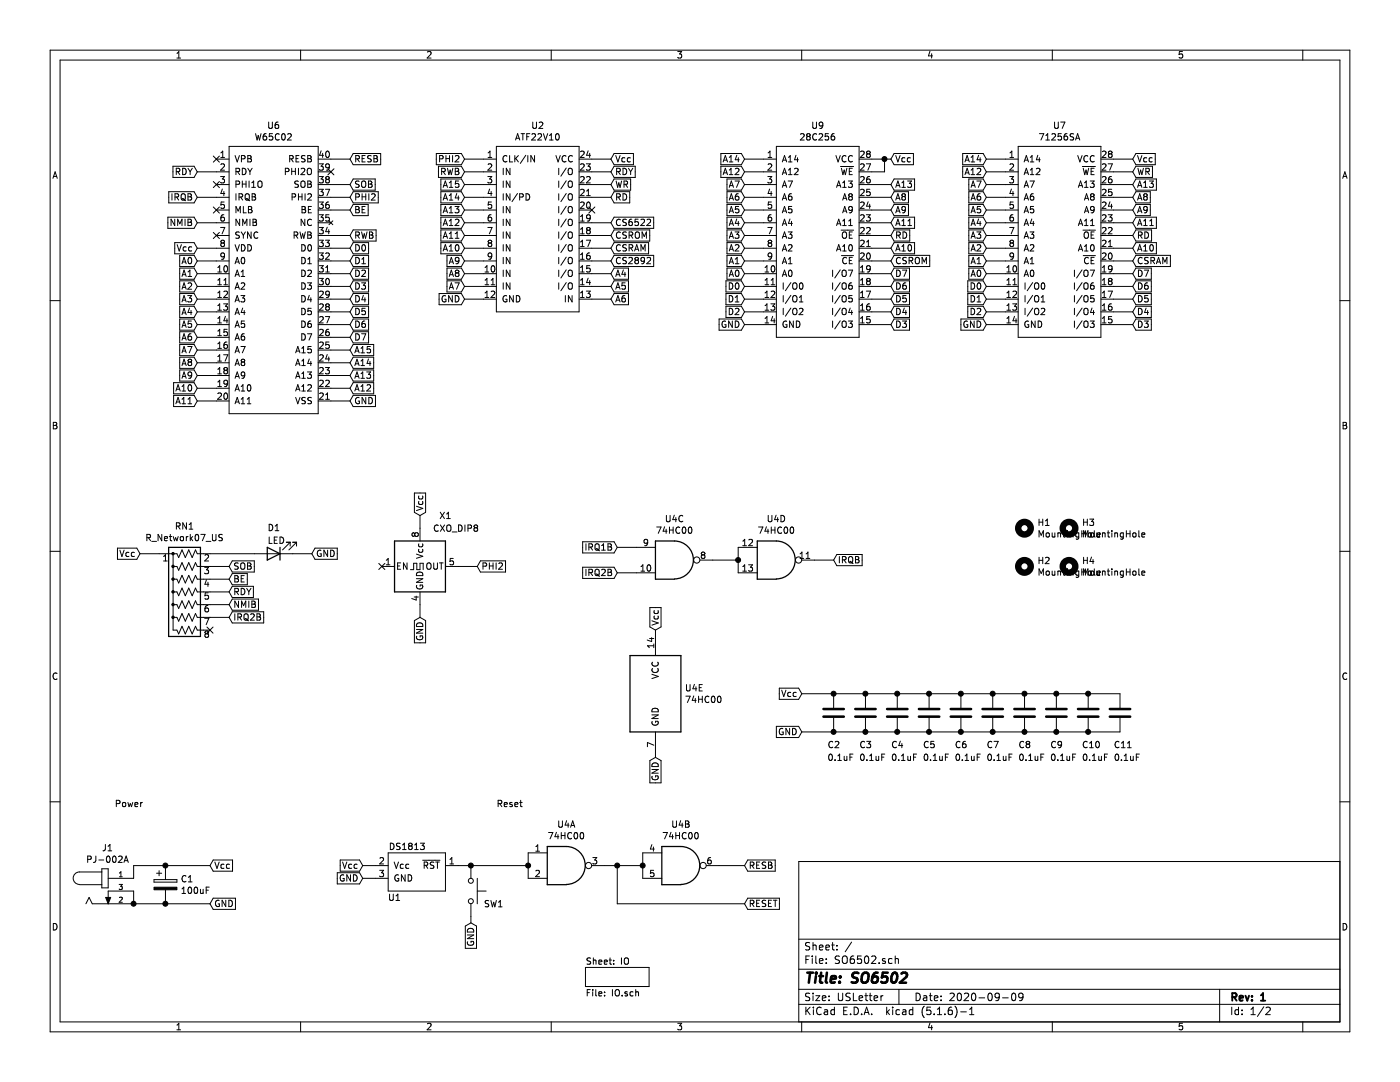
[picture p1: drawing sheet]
EESchema Schematic File Version 4
EELAYER 30 0
EELAYER END
$Descr USLetter 11000 8500
encoding utf-8
Sheet 1 2
Title "SO6502"
Date "2020-09-09"
Rev "1"
Comp ""
Comment1 ""
Comment2 ""
Comment3 ""
Comment4 ""
$EndDescr
$Comp
L PJ-002A:PJ-002A J1
U 1 1
P 850 7000
F 0 "J1" H 845 7340 50  0000 C CNN
F 1 "PJ-002A" H 845 7249 50  0000 C CNN
F 2 "SO6502:CUI_PJ-002A" H 850 7000 50  0001 L BNN
F 3 "Manufacturer recommendations" H 850 7000 50  0001 L BNN
F 4 "CUI INC" H 850 7000 50  0001 L BNN "Field4"
	1    850  7000
	1    0    0    -1  
$EndComp
$Comp
L Device:CP C1
U 1 1
P 1300 6950
F 0 "C1" H 1418 6996 50  0000 L CNN
F 1 "100uF" H 1418 6905 50  0000 L CNN
F 2 "Capacitor_THT:CP_Radial_D6.3mm_P2.50mm" H 1338 6800 50  0001 C CNN
F 3 "~" H 1300 6950 50  0001 C CNN
	1    1300 6950
	1    0    0    -1  
$EndComp
Text Notes 900  6350 0    50   ~ 0
Power
$Comp
L SO6502:DS1813 U1
U 1 1
P 3300 6850
F 0 "U1" H 3100 6650 50  0000 C CNN
F 1 "DS1813" H 3200 7050 50  0000 C CNN
F 2 "Package_TO_SOT_THT:TO-92_Inline_Wide" H 3550 7800 50  0001 C CNN
F 3 "" H 3550 7800 50  0001 C CNN
	1    3300 6850
	1    0    0    -1  
$EndComp
Text Notes 3900 6350 0    50   ~ 0
Reset
$Comp
L Switch:SW_Push SW1
U 1 1
P 3700 7000
F 0 "SW1" V 3800 7100 50  0000 L CNN
F 1 "SW_Push" V 3745 7148 50  0001 L CNN
F 2 "Button_Switch_THT:SW_PUSH_6mm" H 3700 7200 50  0001 C CNN
F 3 "~" H 3700 7200 50  0001 C CNN
	1    3700 7000
	0    1    1    0   
$EndComp
Wire Wire Line
	3600 6800 3700 6800
Connection ~ 3700 6800
$Comp
L 74xx:74HC00 U4
U 1 1
P 4450 6800
F 0 "U4" H 4450 7125 50  0000 C CNN
F 1 "74HC00" H 4450 7034 50  0000 C CNN
F 2 "Package_DIP:DIP-14_W7.62mm_Socket" H 4450 6800 50  0001 C CNN
F 3 "http://www.ti.com/lit/gpn/sn74hc00" H 4450 6800 50  0001 C CNN
	1    4450 6800
	1    0    0    -1  
$EndComp
Wire Wire Line
	3700 6800 4150 6800
Wire Wire Line
	4150 6700 4150 6800
Connection ~ 4150 6800
Wire Wire Line
	4150 6800 4150 6900
$Comp
L 74xx:74HC00 U4
U 2 1
P 5350 6800
F 0 "U4" H 5350 7125 50  0000 C CNN
F 1 "74HC00" H 5350 7034 50  0000 C CNN
F 2 "Package_DIP:DIP-14_W7.62mm_Socket" H 5350 6800 50  0001 C CNN
F 3 "http://www.ti.com/lit/gpn/sn74hc00" H 5350 6800 50  0001 C CNN
	2    5350 6800
	1    0    0    -1  
$EndComp
Wire Wire Line
	4750 6800 4850 6800
Wire Wire Line
	5050 6700 5050 6800
Connection ~ 5050 6800
Wire Wire Line
	5050 6800 5050 6900
Text GLabel 5850 6800 2    50   Input ~ 0
RESB
Wire Wire Line
	5650 6800 5850 6800
Text GLabel 5850 7100 2    50   Input ~ 0
RESET
Wire Wire Line
	4850 6800 4850 7100
Wire Wire Line
	4850 7100 5850 7100
Connection ~ 4850 6800
Wire Wire Line
	4850 6800 5050 6800
$Comp
L SO6502:W65C02 U6
U 1 1
P 2150 2150
F 0 "U6" H 2150 3315 50  0000 C CNN
F 1 "W65C02" H 2150 3224 50  0000 C CNN
F 2 "Package_DIP:DIP-40_W15.24mm_Socket" H 1900 3200 50  0001 C CNN
F 3 "" H 1900 3200 50  0001 C CNN
	1    2150 2150
	1    0    0    -1  
$EndComp
NoConn ~ 1700 1250
Text GLabel 1550 1350 0    50   Input ~ 0
RDY
NoConn ~ 1700 1450
Text GLabel 1550 1550 0    50   Input ~ 0
IRQB
NoConn ~ 1700 1650
NoConn ~ 1700 1850
Text GLabel 1550 2050 0    50   Input ~ 0
A0
Text GLabel 1550 2150 0    50   Input ~ 0
A1
Text GLabel 1550 2250 0    50   Input ~ 0
A2
Text GLabel 1550 2350 0    50   Input ~ 0
A3
Text GLabel 1550 2450 0    50   Input ~ 0
A4
Text GLabel 1550 2550 0    50   Input ~ 0
A5
Text GLabel 1550 2650 0    50   Input ~ 0
A6
Text GLabel 1550 2750 0    50   Input ~ 0
A7
Text GLabel 1550 2850 0    50   Input ~ 0
A8
Text GLabel 1550 2950 0    50   Input ~ 0
A9
Text GLabel 1550 3050 0    50   Input ~ 0
A10
Text GLabel 1550 3150 0    50   Input ~ 0
A11
Text GLabel 2750 3050 2    50   Input ~ 0
A12
Text GLabel 2750 2950 2    50   Input ~ 0
A13
Text GLabel 2750 2850 2    50   Input ~ 0
A14
Text GLabel 2750 2750 2    50   Input ~ 0
A15
Text GLabel 2750 1950 2    50   Input ~ 0
D0
Text GLabel 2750 2050 2    50   Input ~ 0
D1
Text GLabel 2750 2150 2    50   Input ~ 0
D2
Text GLabel 2750 2250 2    50   Input ~ 0
D3
Text GLabel 2750 2350 2    50   Input ~ 0
D4
Text GLabel 2750 2450 2    50   Input ~ 0
D5
Text GLabel 2750 2550 2    50   Input ~ 0
D6
Text GLabel 2750 2650 2    50   Input ~ 0
D7
Wire Wire Line
	2600 3050 2750 3050
Wire Wire Line
	2600 2950 2750 2950
Wire Wire Line
	2600 2850 2750 2850
Wire Wire Line
	2600 1950 2750 1950
Wire Wire Line
	2600 2050 2750 2050
Wire Wire Line
	2600 2150 2750 2150
Wire Wire Line
	2600 2250 2750 2250
Wire Wire Line
	2600 2350 2750 2350
Wire Wire Line
	2600 2450 2750 2450
Wire Wire Line
	2600 2550 2750 2550
Wire Wire Line
	2600 2650 2750 2650
Wire Wire Line
	2600 2750 2750 2750
Wire Wire Line
	1550 2050 1700 2050
Wire Wire Line
	1550 2150 1700 2150
Wire Wire Line
	1550 2250 1700 2250
Wire Wire Line
	1550 2350 1700 2350
Wire Wire Line
	1550 2450 1700 2450
Wire Wire Line
	1550 2550 1700 2550
Wire Wire Line
	1550 2650 1700 2650
Wire Wire Line
	1550 2750 1700 2750
Wire Wire Line
	1550 2850 1700 2850
Wire Wire Line
	1550 2950 1700 2950
Wire Wire Line
	1550 3050 1700 3050
Wire Wire Line
	1550 3150 1700 3150
Text GLabel 2750 1250 2    50   Input ~ 0
RESB
NoConn ~ 2600 1350
Text GLabel 2750 1550 2    50   Input ~ 0
PHI2
Text GLabel 2750 1850 2    50   Input ~ 0
RWB
Wire Wire Line
	2600 1850 2750 1850
Wire Wire Line
	2600 1550 2750 1550
Wire Wire Line
	2600 1250 2750 1250
Wire Wire Line
	1550 1350 1700 1350
Wire Wire Line
	1550 1550 1700 1550
Text GLabel 2750 1450 2    50   Input ~ 0
SOB
Text GLabel 2750 1650 2    50   Input ~ 0
BE
Text GLabel 1550 1750 0    50   Input ~ 0
NMIB
Wire Wire Line
	1550 1750 1700 1750
Wire Wire Line
	2600 1450 2750 1450
Wire Wire Line
	2600 1650 2750 1650
$Comp
L Device:R_Network07_US RN1
U 1 1
P 1450 4650
F 0 "RN1" V 933 4650 50  0000 C CNN
F 1 "R_Network07_US" V 1024 4650 50  0000 C CNN
F 2 "Resistor_THT:R_Array_SIP8" V 1925 4650 50  0001 C CNN
F 3 "http://www.vishay.com/docs/31509/csc.pdf" H 1450 4650 50  0001 C CNN
	1    1450 4650
	0    -1   1    0   
$EndComp
Text GLabel 1800 4750 2    50   Input ~ 0
NMIB
Text GLabel 1800 4550 2    50   Input ~ 0
BE
Text GLabel 1800 4450 2    50   Input ~ 0
SOB
Text GLabel 1800 4650 2    50   Input ~ 0
RDY
Wire Wire Line
	1650 4450 1800 4450
Wire Wire Line
	1650 4550 1800 4550
Wire Wire Line
	1650 4650 1800 4650
Wire Wire Line
	1650 4750 1800 4750
Wire Wire Line
	1650 4850 1800 4850
$Comp
L Device:LED D1
U 1 1
P 2150 4350
F 0 "D1" H 2200 4150 50  0000 R CNN
F 1 "LED" H 2200 4250 50  0000 R CNN
F 2 "LED_THT:LED_D5.0mm" H 2150 4350 50  0001 C CNN
F 3 "~" H 2150 4350 50  0001 C CNN
	1    2150 4350
	-1   0    0    1   
$EndComp
$Comp
L Oscillator:CXO_DIP8 X1
U 1 1
P 3300 4450
F 0 "X1" H 3450 4850 50  0000 L CNN
F 1 "CXO_DIP8" H 3400 4750 50  0000 L CNN
F 2 "Oscillator:Oscillator_DIP-8" H 3750 4100 50  0001 C CNN
F 3 "http://cdn-reichelt.de/documents/datenblatt/B400/OSZI.pdf" H 3200 4450 50  0001 C CNN
	1    3300 4450
	1    0    0    -1  
$EndComp
NoConn ~ 3000 4450
Wire Wire Line
	3300 4750 3300 4850
Text GLabel 3750 4450 2    50   Input ~ 0
PHI2
Wire Wire Line
	3750 4450 3600 4450
Text GLabel 1800 4850 2    50   Input ~ 0
IRQ2B
$Comp
L SO6502:28C256 U9
U 1 1
P 6400 1850
F 0 "U9" H 6425 2715 50  0000 C CNN
F 1 "28C256" H 6425 2624 50  0000 C CNN
F 2 "Package_DIP:DIP-28_W15.24mm_Socket" H 6300 2700 50  0001 C CNN
F 3 "" H 6300 2700 50  0001 C CNN
	1    6400 1850
	1    0    0    -1  
$EndComp
Wire Wire Line
	6850 1250 6950 1250
Wire Wire Line
	6000 2550 5850 2550
Text GLabel 5850 1250 0    50   Input ~ 0
A14
Text GLabel 5850 1350 0    50   Input ~ 0
A12
Text GLabel 5850 1450 0    50   Input ~ 0
A7
Text GLabel 5850 2150 0    50   Input ~ 0
A0
Text GLabel 5850 2050 0    50   Input ~ 0
A1
Text GLabel 5850 1950 0    50   Input ~ 0
A2
Text GLabel 5850 1850 0    50   Input ~ 0
A3
Text GLabel 5850 1750 0    50   Input ~ 0
A4
Text GLabel 5850 1650 0    50   Input ~ 0
A5
Text GLabel 5850 1550 0    50   Input ~ 0
A6
Text GLabel 5850 2250 0    50   Input ~ 0
D0
Text GLabel 5850 2350 0    50   Input ~ 0
D1
Text GLabel 5850 2450 0    50   Input ~ 0
D2
Text GLabel 7000 2550 2    50   Input ~ 0
D3
Text GLabel 7000 2450 2    50   Input ~ 0
D4
Text GLabel 7000 2350 2    50   Input ~ 0
D5
Text GLabel 7000 2250 2    50   Input ~ 0
D6
Text GLabel 7000 2150 2    50   Input ~ 0
D7
Wire Wire Line
	5850 1250 6000 1250
Wire Wire Line
	5850 1350 6000 1350
Wire Wire Line
	5850 1450 6000 1450
Wire Wire Line
	5850 1550 6000 1550
Wire Wire Line
	5850 1650 6000 1650
Wire Wire Line
	5850 1750 6000 1750
Wire Wire Line
	5850 1850 6000 1850
Wire Wire Line
	5850 1950 6000 1950
Wire Wire Line
	5850 2050 6000 2050
Wire Wire Line
	5850 2150 6000 2150
Wire Wire Line
	5850 2250 6000 2250
Wire Wire Line
	5850 2350 6000 2350
Wire Wire Line
	5850 2450 6000 2450
Wire Wire Line
	6850 2150 7000 2150
Wire Wire Line
	6850 2250 7000 2250
Wire Wire Line
	6850 2350 7000 2350
Wire Wire Line
	6850 2450 7000 2450
Wire Wire Line
	6850 2550 7000 2550
Text GLabel 7000 1450 2    50   Input ~ 0
A13
Text GLabel 7000 1550 2    50   Input ~ 0
A8
Text GLabel 7000 1650 2    50   Input ~ 0
A9
Text GLabel 7000 1950 2    50   Input ~ 0
A10
Text GLabel 7000 1750 2    50   Input ~ 0
A11
Wire Wire Line
	6850 1450 7000 1450
Wire Wire Line
	6850 1550 7000 1550
Wire Wire Line
	6850 1650 7000 1650
Wire Wire Line
	6850 1750 7000 1750
Wire Wire Line
	6850 1950 7000 1950
Text GLabel 7000 2050 2    50   Input ~ 0
CSROM
Wire Wire Line
	6850 2050 7000 2050
Text GLabel 7000 1850 2    50   Input ~ 0
RD
Wire Wire Line
	6850 1850 7000 1850
$Comp
L SO6502:71256SA U7
U 1 1
P 8300 1850
F 0 "U7" H 8325 2715 50  0000 C CNN
F 1 "71256SA" H 8325 2624 50  0000 C CNN
F 2 "Package_DIP:DIP-28_W7.62mm_Socket" H 8200 2700 50  0001 C CNN
F 3 "" H 8200 2700 50  0001 C CNN
	1    8300 1850
	1    0    0    -1  
$EndComp
Wire Wire Line
	8750 1250 8900 1250
Text GLabel 8900 2550 2    50   Input ~ 0
D3
Text GLabel 8900 2450 2    50   Input ~ 0
D4
Text GLabel 8900 2350 2    50   Input ~ 0
D5
Text GLabel 8900 2250 2    50   Input ~ 0
D6
Text GLabel 8900 2150 2    50   Input ~ 0
D7
Wire Wire Line
	8750 2150 8900 2150
Wire Wire Line
	8750 2250 8900 2250
Wire Wire Line
	8750 2350 8900 2350
Wire Wire Line
	8750 2450 8900 2450
Wire Wire Line
	8750 2550 8900 2550
Text GLabel 8900 1450 2    50   Input ~ 0
A13
Text GLabel 8900 1550 2    50   Input ~ 0
A8
Text GLabel 8900 1650 2    50   Input ~ 0
A9
Text GLabel 8900 1950 2    50   Input ~ 0
A10
Text GLabel 8900 1750 2    50   Input ~ 0
A11
Wire Wire Line
	8750 1450 8900 1450
Wire Wire Line
	8750 1550 8900 1550
Wire Wire Line
	8750 1650 8900 1650
Wire Wire Line
	8750 1750 8900 1750
Wire Wire Line
	8750 1950 8900 1950
Text GLabel 8900 2050 2    50   Input ~ 0
CSRAM
Wire Wire Line
	8750 2050 8900 2050
Text GLabel 8900 1850 2    50   Input ~ 0
RD
Wire Wire Line
	8750 1850 8900 1850
Wire Wire Line
	7900 2550 7750 2550
Text GLabel 7750 1250 0    50   Input ~ 0
A14
Text GLabel 7750 1350 0    50   Input ~ 0
A12
Text GLabel 7750 1450 0    50   Input ~ 0
A7
Text GLabel 7750 2150 0    50   Input ~ 0
A0
Text GLabel 7750 2050 0    50   Input ~ 0
A1
Text GLabel 7750 1950 0    50   Input ~ 0
A2
Text GLabel 7750 1850 0    50   Input ~ 0
A3
Text GLabel 7750 1750 0    50   Input ~ 0
A4
Text GLabel 7750 1650 0    50   Input ~ 0
A5
Text GLabel 7750 1550 0    50   Input ~ 0
A6
Text GLabel 7750 2250 0    50   Input ~ 0
D0
Text GLabel 7750 2350 0    50   Input ~ 0
D1
Text GLabel 7750 2450 0    50   Input ~ 0
D2
Wire Wire Line
	7750 1250 7900 1250
Wire Wire Line
	7750 1350 7900 1350
Wire Wire Line
	7750 1450 7900 1450
Wire Wire Line
	7750 1550 7900 1550
Wire Wire Line
	7750 1650 7900 1650
Wire Wire Line
	7750 1750 7900 1750
Wire Wire Line
	7750 1850 7900 1850
Wire Wire Line
	7750 1950 7900 1950
Wire Wire Line
	7750 2050 7900 2050
Wire Wire Line
	7750 2150 7900 2150
Wire Wire Line
	7750 2250 7900 2250
Wire Wire Line
	7750 2350 7900 2350
Wire Wire Line
	7750 2450 7900 2450
Text GLabel 8900 1350 2    50   Input ~ 0
WR
Wire Wire Line
	8750 1350 8900 1350
$Comp
L SO6502:ATF22V10 U2
U 1 1
P 4200 1800
F 0 "U2" H 4225 2615 50  0000 C CNN
F 1 "ATF22V10" H 4225 2524 50  0000 C CNN
F 2 "Package_DIP:DIP-24_W7.62mm_Socket" H 3900 2450 50  0001 C CNN
F 3 "" H 3900 2450 50  0001 C CNN
	1    4200 1800
	1    0    0    -1  
$EndComp
Text GLabel 3650 1250 0    50   Input ~ 0
PHI2
Text GLabel 3650 1350 0    50   Input ~ 0
RWB
Text GLabel 4800 2150 2    50   Input ~ 0
A4
Text GLabel 4800 2250 2    50   Input ~ 0
A5
Text GLabel 4800 2350 2    50   Input ~ 0
A6
Text GLabel 3650 2250 0    50   Input ~ 0
A7
Text GLabel 3650 2150 0    50   Input ~ 0
A8
Text GLabel 3650 2050 0    50   Input ~ 0
A9
Text GLabel 3650 1950 0    50   Input ~ 0
A10
Text GLabel 3650 1850 0    50   Input ~ 0
A11
Text GLabel 3650 1750 0    50   Input ~ 0
A12
Text GLabel 3650 1650 0    50   Input ~ 0
A13
Text GLabel 3650 1550 0    50   Input ~ 0
A14
Text GLabel 3650 1450 0    50   Input ~ 0
A15
Wire Wire Line
	4650 1250 4800 1250
Wire Wire Line
	3650 1250 3800 1250
Wire Wire Line
	3650 1350 3800 1350
Wire Wire Line
	3650 1450 3800 1450
Wire Wire Line
	3650 1550 3800 1550
Wire Wire Line
	3650 1650 3800 1650
Wire Wire Line
	3650 1750 3800 1750
Wire Wire Line
	3650 1850 3800 1850
Wire Wire Line
	3650 1950 3800 1950
Wire Wire Line
	3650 2050 3800 2050
Wire Wire Line
	3650 2150 3800 2150
Wire Wire Line
	3650 2250 3800 2250
Text GLabel 4800 1950 2    50   Input ~ 0
CSRAM
Text GLabel 4800 2050 2    50   Input ~ 0
CS2892
Text GLabel 4800 1750 2    50   Input ~ 0
CS6522
Text GLabel 4800 1850 2    50   Input ~ 0
CSROM
NoConn ~ 4650 1650
Text GLabel 4800 1550 2    50   Input ~ 0
RD
Text GLabel 4800 1450 2    50   Input ~ 0
WR
Text GLabel 4800 1350 2    50   Input ~ 0
RDY
Wire Wire Line
	4650 1350 4800 1350
Wire Wire Line
	4650 1450 4800 1450
Wire Wire Line
	4650 1550 4800 1550
Wire Wire Line
	4650 1750 4800 1750
Wire Wire Line
	4650 1850 4800 1850
Wire Wire Line
	4650 1950 4800 1950
Wire Wire Line
	4650 2050 4800 2050
Wire Wire Line
	4650 2150 4800 2150
Wire Wire Line
	4650 2250 4800 2250
Wire Wire Line
	4650 2350 4800 2350
$Sheet
S 4600 7600 500  150 
U 5F9DB731
F0 "IO" 50
F1 "IO.sch" 50
$EndSheet
$Comp
L 74xx:74HC00 U4
U 4 1
P 6100 4400
F 0 "U4" H 6100 4725 50  0000 C CNN
F 1 "74HC00" H 6100 4634 50  0000 C CNN
F 2 "Package_DIP:DIP-14_W7.62mm_Socket" H 6100 4400 50  0001 C CNN
F 3 "http://www.ti.com/lit/gpn/sn74hc00" H 6100 4400 50  0001 C CNN
	4    6100 4400
	1    0    0    -1  
$EndComp
Text GLabel 4850 4300 0    50   Input ~ 0
IRQ1B
Text GLabel 4850 4500 0    50   Input ~ 0
IRQ2B
Wire Wire Line
	4850 4300 5000 4300
Wire Wire Line
	4850 4500 5000 4500
$Comp
L 74xx:74HC00 U4
U 3 1
P 5300 4400
F 0 "U4" H 5300 4725 50  0000 C CNN
F 1 "74HC00" H 5300 4634 50  0000 C CNN
F 2 "Package_DIP:DIP-14_W7.62mm_Socket" H 5300 4400 50  0001 C CNN
F 3 "http://www.ti.com/lit/gpn/sn74hc00" H 5300 4400 50  0001 C CNN
	3    5300 4400
	1    0    0    -1  
$EndComp
Wire Wire Line
	5600 4400 5800 4400
Wire Wire Line
	5800 4400 5800 4300
Wire Wire Line
	5800 4500 5800 4400
Connection ~ 5800 4400
Text GLabel 6550 4400 2    50   Input ~ 0
IRQB
Wire Wire Line
	6400 4400 6550 4400
$Comp
L 74xx:74HC00 U4
U 5 1
P 5150 5450
F 0 "U4" H 5380 5496 50  0000 L CNN
F 1 "74HC00" H 5380 5405 50  0000 L CNN
F 2 "Package_DIP:DIP-14_W7.62mm_Socket" H 5150 5450 50  0001 C CNN
F 3 "http://www.ti.com/lit/gpn/sn74hc00" H 5150 5450 50  0001 C CNN
	5    5150 5450
	1    0    0    -1  
$EndComp
$Comp
L Device:C C9
U 1 1
P 8300 5600
F 0 "C9" H 8250 5350 50  0000 L CNN
F 1 "0.1uF" H 8250 5250 50  0000 L CNN
F 2 "Capacitor_THT:C_Disc_D5.0mm_W2.5mm_P2.50mm" H 8338 5450 50  0001 C CNN
F 3 "~" H 8300 5600 50  0001 C CNN
	1    8300 5600
	1    0    0    -1  
$EndComp
$Comp
L Device:C C11
U 1 1
P 8800 5600
F 0 "C11" H 8750 5350 50  0000 L CNN
F 1 "0.1uF" H 8750 5250 50  0000 L CNN
F 2 "Capacitor_THT:C_Disc_D5.0mm_W2.5mm_P2.50mm" H 8838 5450 50  0001 C CNN
F 3 "~" H 8800 5600 50  0001 C CNN
	1    8800 5600
	1    0    0    -1  
$EndComp
$Comp
L Device:C C5
U 1 1
P 7300 5600
F 0 "C5" H 7250 5350 50  0000 L CNN
F 1 "0.1uF" H 7250 5250 50  0000 L CNN
F 2 "Capacitor_THT:C_Disc_D5.0mm_W2.5mm_P2.50mm" H 7338 5450 50  0001 C CNN
F 3 "~" H 7300 5600 50  0001 C CNN
	1    7300 5600
	1    0    0    -1  
$EndComp
$Comp
L Device:C C2
U 1 1
P 6550 5600
F 0 "C2" H 6500 5350 50  0000 L CNN
F 1 "0.1uF" H 6500 5250 50  0000 L CNN
F 2 "Capacitor_THT:C_Disc_D5.0mm_W2.5mm_P2.50mm" H 6588 5450 50  0001 C CNN
F 3 "~" H 6550 5600 50  0001 C CNN
	1    6550 5600
	1    0    0    -1  
$EndComp
Wire Wire Line
	6300 5450 6550 5450
Connection ~ 6550 5450
Wire Wire Line
	6550 5450 6800 5450
Connection ~ 6800 5450
Wire Wire Line
	6800 5450 7050 5450
Connection ~ 7050 5450
Wire Wire Line
	7050 5450 7300 5450
Wire Wire Line
	6300 5750 6550 5750
Connection ~ 6550 5750
Wire Wire Line
	6550 5750 6800 5750
Connection ~ 6800 5750
Wire Wire Line
	6800 5750 7050 5750
Connection ~ 7050 5750
Wire Wire Line
	7050 5750 7300 5750
$Comp
L Device:C C3
U 1 1
P 6800 5600
F 0 "C3" H 6750 5350 50  0000 L CNN
F 1 "0.1uF" H 6750 5250 50  0000 L CNN
F 2 "Capacitor_THT:C_Disc_D5.0mm_W2.5mm_P2.50mm" H 6838 5450 50  0001 C CNN
F 3 "~" H 6800 5600 50  0001 C CNN
	1    6800 5600
	1    0    0    -1  
$EndComp
$Comp
L Device:C C6
U 1 1
P 7550 5600
F 0 "C6" H 7500 5350 50  0000 L CNN
F 1 "0.1uF" H 7500 5250 50  0000 L CNN
F 2 "Capacitor_THT:C_Disc_D5.0mm_W2.5mm_P2.50mm" H 7588 5450 50  0001 C CNN
F 3 "~" H 7550 5600 50  0001 C CNN
	1    7550 5600
	1    0    0    -1  
$EndComp
$Comp
L Device:C C7
U 1 1
P 7800 5600
F 0 "C7" H 7750 5350 50  0000 L CNN
F 1 "0.1uF" H 7750 5250 50  0000 L CNN
F 2 "Capacitor_THT:C_Disc_D5.0mm_W2.5mm_P2.50mm" H 7838 5450 50  0001 C CNN
F 3 "~" H 7800 5600 50  0001 C CNN
	1    7800 5600
	1    0    0    -1  
$EndComp
Wire Wire Line
	7300 5450 7550 5450
Connection ~ 7300 5450
Connection ~ 7550 5450
Connection ~ 7800 5450
Wire Wire Line
	7800 5450 8050 5450
Wire Wire Line
	7300 5750 7550 5750
Connection ~ 7300 5750
Connection ~ 7550 5750
Connection ~ 7800 5750
Wire Wire Line
	7800 5750 8050 5750
$Comp
L Device:C C10
U 1 1
P 8550 5600
F 0 "C10" H 8500 5350 50  0000 L CNN
F 1 "0.1uF" H 8500 5250 50  0000 L CNN
F 2 "Capacitor_THT:C_Disc_D5.0mm_W2.5mm_P2.50mm" H 8588 5450 50  0001 C CNN
F 3 "~" H 8550 5600 50  0001 C CNN
	1    8550 5600
	1    0    0    -1  
$EndComp
Wire Wire Line
	8050 5450 8300 5450
Connection ~ 8050 5450
Wire Wire Line
	8050 5750 8300 5750
Connection ~ 8050 5750
$Comp
L Device:C C8
U 1 1
P 8050 5600
F 0 "C8" H 8000 5350 50  0000 L CNN
F 1 "0.1uF" H 8000 5250 50  0000 L CNN
F 2 "Capacitor_THT:C_Disc_D5.0mm_W2.5mm_P2.50mm" H 8088 5450 50  0001 C CNN
F 3 "~" H 8050 5600 50  0001 C CNN
	1    8050 5600
	1    0    0    -1  
$EndComp
Wire Wire Line
	8300 5450 8550 5450
Connection ~ 8300 5450
Wire Wire Line
	8300 5750 8550 5750
Connection ~ 8300 5750
$Comp
L Mechanical:MountingHole H1
U 1 1
P 8050 4150
F 0 "H1" H 8150 4196 50  0000 L CNN
F 1 "MountingHole" H 8150 4105 50  0000 L CNN
F 2 "MountingHole:MountingHole_2.1mm" H 8050 4150 50  0001 C CNN
F 3 "~" H 8050 4150 50  0001 C CNN
	1    8050 4150
	1    0    0    -1  
$EndComp
$Comp
L Mechanical:MountingHole H3
U 1 1
P 8400 4150
F 0 "H3" H 8500 4196 50  0000 L CNN
F 1 "MountingHole" H 8500 4105 50  0000 L CNN
F 2 "MountingHole:MountingHole_2.1mm" H 8400 4150 50  0001 C CNN
F 3 "~" H 8400 4150 50  0001 C CNN
	1    8400 4150
	1    0    0    -1  
$EndComp
$Comp
L Mechanical:MountingHole H2
U 1 1
P 8050 4450
F 0 "H2" H 8150 4496 50  0000 L CNN
F 1 "MountingHole" H 8150 4405 50  0000 L CNN
F 2 "MountingHole:MountingHole_2.1mm" H 8050 4450 50  0001 C CNN
F 3 "~" H 8050 4450 50  0001 C CNN
	1    8050 4450
	1    0    0    -1  
$EndComp
$Comp
L Mechanical:MountingHole H4
U 1 1
P 8400 4450
F 0 "H4" H 8500 4496 50  0000 L CNN
F 1 "MountingHole" H 8500 4405 50  0000 L CNN
F 2 "MountingHole:MountingHole_2.1mm" H 8400 4450 50  0001 C CNN
F 3 "~" H 8400 4450 50  0001 C CNN
	1    8400 4450
	1    0    0    -1  
$EndComp
$Comp
L Device:C C4
U 1 1
P 7050 5600
F 0 "C4" H 7000 5350 50  0000 L CNN
F 1 "0.1uF" H 7000 5250 50  0000 L CNN
F 2 "Capacitor_THT:C_Disc_D5.0mm_W2.5mm_P2.50mm" H 7088 5450 50  0001 C CNN
F 3 "~" H 7050 5600 50  0001 C CNN
	1    7050 5600
	1    0    0    -1  
$EndComp
Wire Wire Line
	8550 5450 8800 5450
Connection ~ 8550 5450
Wire Wire Line
	8550 5750 8800 5750
Connection ~ 8550 5750
Text GLabel 1650 6800 2    50   Input ~ 0
Vcc
Wire Wire Line
	1650 6800 1300 6800
Connection ~ 1300 6800
Text GLabel 1650 7100 2    50   Input ~ 0
GND
Wire Wire Line
	1650 7100 1300 7100
Connection ~ 1300 7100
Wire Wire Line
	1050 7100 1300 7100
Wire Wire Line
	1050 7000 1050 7100
Connection ~ 1050 7100
Wire Wire Line
	1050 6900 1050 6800
Wire Wire Line
	1050 6800 1300 6800
Text GLabel 2850 6800 0    50   Input ~ 0
Vcc
Text GLabel 2850 6900 0    50   Input ~ 0
GND
Wire Wire Line
	2850 6900 2950 6900
Wire Wire Line
	2850 6800 2950 6800
Text GLabel 3700 7250 3    50   Input ~ 0
GND
Wire Wire Line
	3700 7250 3700 7200
Text GLabel 1100 4350 0    50   Input ~ 0
Vcc
Wire Wire Line
	1100 4350 1250 4350
Text GLabel 2450 4350 2    50   Input ~ 0
GND
Wire Wire Line
	2450 4350 2300 4350
Text GLabel 3300 4050 1    50   Input ~ 0
Vcc
Wire Wire Line
	3300 4050 3300 4150
Text GLabel 3300 4850 3    50   Input ~ 0
GND
Text GLabel 5150 4950 1    50   Input ~ 0
Vcc
Text GLabel 5150 5950 3    50   Input ~ 0
GND
Text GLabel 6300 5450 0    50   Input ~ 0
Vcc
Text GLabel 6300 5750 0    50   Input ~ 0
GND
Text GLabel 1550 1950 0    50   Input ~ 0
Vcc
Wire Wire Line
	1550 1950 1700 1950
Text GLabel 2750 3150 2    50   Input ~ 0
GND
Wire Wire Line
	2750 3150 2600 3150
Text GLabel 3650 2350 0    50   Input ~ 0
GND
Wire Wire Line
	3650 2350 3800 2350
Text GLabel 4800 1250 2    50   Input ~ 0
Vcc
Text GLabel 7000 1250 2    50   Input ~ 0
Vcc
Wire Wire Line
	6850 1350 6950 1350
Wire Wire Line
	6950 1350 6950 1250
Connection ~ 6950 1250
Wire Wire Line
	6950 1250 7000 1250
Text GLabel 5850 2550 0    50   Input ~ 0
GND
Text GLabel 7750 2550 0    50   Input ~ 0
GND
Text GLabel 8900 1250 2    50   Input ~ 0
Vcc
NoConn ~ 1650 4950
Wire Wire Line
	1650 4350 2000 4350
Wire Wire Line
	7550 5750 7800 5750
Wire Wire Line
	7550 5450 7800 5450
$EndSCHEMATC
